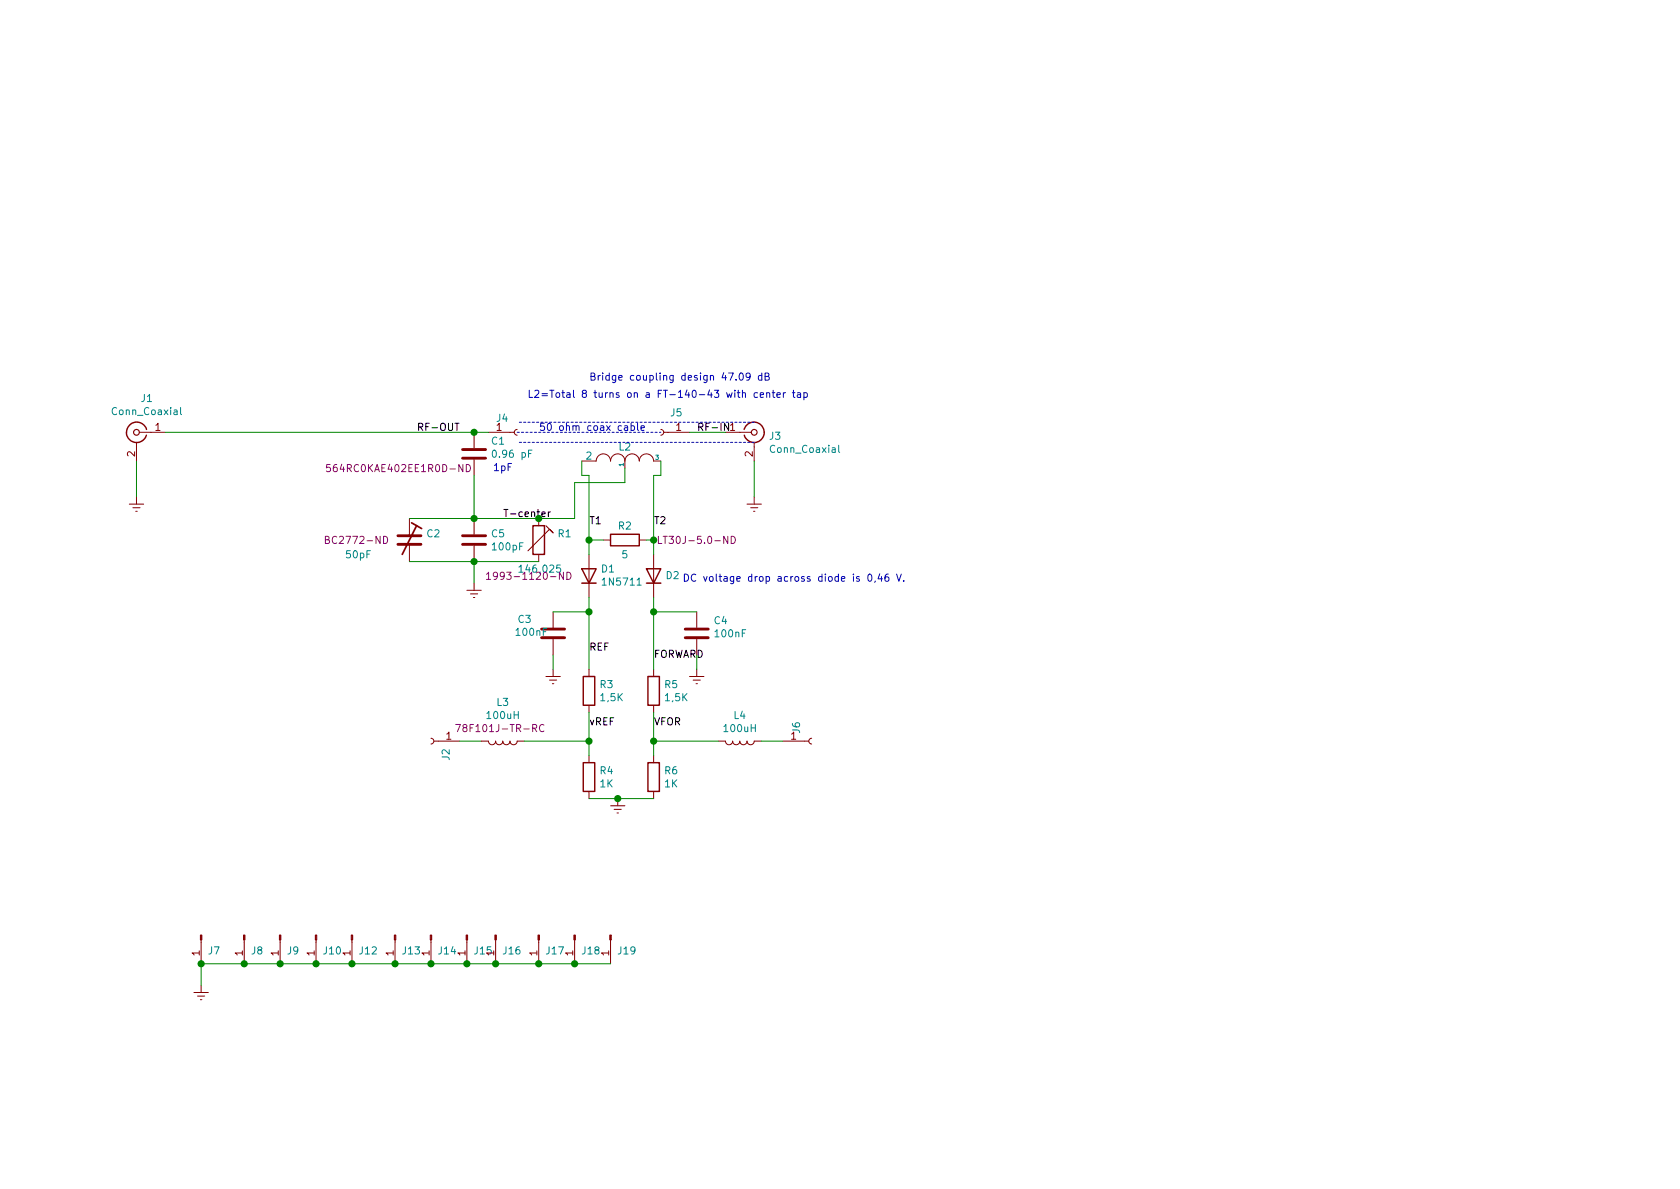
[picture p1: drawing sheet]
<svg xmlns="http://www.w3.org/2000/svg" width="297mm" height="210mm" viewBox="0 0 297 210" stroke-linecap="round" stroke-linejoin="round" font-family="sans-serif">
<g fill="none" stroke="#840000" stroke-width=".18">
<path d="M24.1 78.2v3.3M24.6 76.4h4.6M83.8 76.4v2.8M86.4 76.4h4.5M91.4 75.9l-.3 .1-.2 .4 .1 .4 .4 .2M116.8 75.9l.4 .2 .1 .2-.1 .5-.4 .2M117.3 76.4h4.6M128.3 76.4h4.5M133.3 78.2v3.3M22.9 89.1h2.5M23.5 89.8h1.3M24 90.4h.3"/>
<path d="M24.1 87.9v1.2M72.4 91.7v3M72.4 96.3v3M83.8 81.3v2.8M83.8 91.7v2.8M83.8 96.5v2.8M95.2 91.7v1.3M95.2 98v1.3M96.5 93l1.3 1.2-.6-.6-3.9 3.8M102.9 81.5h2.5a1.27 1.27 0 0 1 1.3-1.2 1.27 1.27 0 0 1 1.2 1.2 1.27 1.27 0 0 1 1.3-1.2 1.27 1.27 0 0 1 1.3 1.2M104.1 98v7.7M106.7 95.5h1.2"/>
<path d="M110.5 81.5a1.27 1.27 0 0 1 1.3-1.2 1.27 1.27 0 0 1 1.2 1.2 1.27 1.27 0 0 1 1.3-1.2 1.27 1.27 0 0 1 1.3 1.2h1.2M110.5 81.5v1.3M113 95.5h1.3M115.6 98v7.7M132.1 89.1h2.5M132.7 89.8h1.3M133.2 90.4h.3M133.3 87.9v1.2M82.5 104.4h2.6M83.2 105h1.3M83.7 105.7h.2M83.8 103.1v1.3"/>
<path d="M96.5 119.6h2.6M97.8 108.2v2.8M97.8 113v2.8M97.8 118.4v1.2M104.1 118.4v1.2M115.6 118.4v1.2M121.9 119.6h2.6M123.2 108.2v2.8M123.2 113v2.8M123.2 118.4v1.2M76.2 130.6l.3 .1 .2 .3-.1 .4-.4 .2M76.7 131.1h4.6"/>
<path d="M85.1 131.1h1.3a.63 .63 0 0 0 .6 .6 .63 .63 0 0 0 .6-.6 .63 .63 0 0 0 .7 .6 .63 .63 0 0 0 .6-.6 .63 .63 0 0 0 .6 .6 .63 .63 0 0 0 .7-.6 .63 .63 0 0 0 .6 .6 .63 .63 0 0 0 .6-.6h1.3M97.2 120.3h1.2M97.7 120.9h.2M104.1 124.7v1.3M104.1 133.6v1.3M104.1 139.9v1.3M115.6 124.7v1.3M115.6 133.6v1.3M115.6 139.9v1.3M122.6 120.3h1.2M123.1 120.9h.2M127 131.1h1.3a.63 .63 0 0 0 .6 .6 .63 .63 0 0 0 .6-.6 .63 .63 0 0 0 .7 .6 .63 .63 0 0 0 .6-.6 .63 .63 0 0 0 .6 .6 .63 .63 0 0 0 .7-.6 .63 .63 0 0 0 .6 .6 .63 .63 0 0 0 .6-.6h1.3"/>
<path d="M138.4 131.1h4.6M143.5 130.6l-.3 .1-.2 .3 .1 .4 .4 .2M107.9 142.5h2.6M108.6 143.1h1.3M109.1 143.8h.2M109.2 141.2v1.3M34.3 175.5h2.5M34.9 176.1h1.3M35.4 176.8h.3M35.6 166.2v4.2M35.6 174.2v1.3M43.2 166.2v4.2"/>
<path d="M49.5 166.2v4.2M55.9 166.2v4.2M62.2 166.2v4.2M69.8 166.2v4.2M76.2 166.2v4.2M82.5 166.2v4.2M87.6 166.2v4.2M95.2 166.2v4.2M101.6 166.2v4.2M107.9 166.2v4.2"/>
</g>
<g fill="none" stroke="#840000" stroke-width=".25">
<path d="M25.9 75.9a1.8 1.8 0 0 0-2.7-1 1.8 1.8 0 0 0-.1 2.9 1.8 1.8 0 0 0 2.8-.8M131.6 75.9a1.8 1.8 0 0 1 2-1.2 1.8 1.8 0 0 1 1.5 1.7M135.1 76.4a1.8 1.8 0 0 1-1.5 1.8 1.8 1.8 0 0 1-2-1.2M94.2 93h2.1v5h-2.1zM107.9 94.5h5.1v2h-5.1zM102.9 100.6h2.5l-1.3 2.5zM102.9 103.1h2.5M103.1 119.6h2.1v5.1h-2.1zM114.3 100.6h2.5l-1.2 2.5zM114.3 103.1h2.5M114.6 119.6h2v5.1h-2zM103.1 134.9h2.1v5h-2.1z"/>
<path d="M114.6 134.9h2v5h-2z"/>
</g>
<path d="M31.9 72.1v1l.2 .2M94.1 79.6h-.7v1.3M148.3 78.7v1.1l.2 .2M91.7 100.3l.4-.4v1.3M112.6 103.5h.8" fill="none" stroke="#008484" stroke-width=".18"/>
<path d="M57.5 95.4h.6l.1-.2-.1-.2-.6-.2v1.3h.5l.3-.2v-.2l-.3-.3M58.4 82.1h-.6l-.1 .6 .5-.1 .2 .3v.3l-.2 .2-.5-.1M67.8 94.8a.64 .64 0 0 1 .7 .7 .64 .64 0 0 1-.7 .6zM82.4 82.1a.64 .64 0 0 1 .8 .7 .64 .64 0 0 1-.8 .6zM116.4 94.8v1.3h.6M129.3 94.8a.64 .64 0 0 1 .7 .7 .64 .64 0 0 1-.7 .6zM86 101.5l.4-.3v1.3M86 102.5h.7M88 101.7l-.3 .3-.3-.1-.2-.2 .2-.4 .3-.1 .2 .1a.84 .84 0 0 1-.3 1.2h-.2M100.2 101.2a.64 .64 0 0 1 .8 .6 .64 .64 0 0 1-.8 .7zM80.6 128.1h.8l-.5 1.3M96.2 128.2a.6 .6 0 0 0-.9 .5 .6 .6 0 0 0 .6 .7l.3-.1" fill="none" stroke="#840084" stroke-width=".18"/>
<path d="M81.8 79.5h4.1M70.4 96.3h4M70.4 94.7h4M81.8 96.3h4.1M81.8 94.7h4.1M81.8 81h4.1M95.8 112.8h4M95.8 111.2h4M121.2 112.8h4M121.2 111.2h4" fill="none" stroke="#840000" stroke-width=".51"/>
<path d="M72.8 92.5l1.7 1M73.7 93l-2.6 5" fill="none" stroke="#840000" stroke-width=".3"/>
<g fill="none" stroke="#840000" stroke-width=".2">
<circle cx="24.1" cy="76.4" r=".51"/>
<circle cx="133.4" cy="76.4" r=".51"/>
</g>
<g fill="#840000" stroke="#840000" stroke-width=".18">
<path d="M95.1 165.3h.3v.9h-.3z"/>
<path d="M107.8 165.3h.3v.9h-.3z"/>
<path d="M101.5 165.3h.2v.9h-.2z"/>
<path d="M55.8 165.3h.2v.9h-.2z"/>
<path d="M49.4 165.3h.3v.9h-.3z"/>
<path d="M43.1 165.3h.2v.9h-.2z"/>
<path d="M35.4 165.3h.3v.9h-.3z"/>
<path d="M62.1 165.3h.3v.9h-.3z"/>
<path d="M69.7 165.3h.3v.9h-.3z"/>
<path d="M76.1 165.3h.2v.9h-.2z"/>
<path d="M82.4 165.3h.3v.9h-.3z"/>
<path d="M87.5 165.3h.3v.9h-.3z"/>
</g>
<path d="M91.4 76.4h25.4M133.3 74.7h-41.9M133.3 78.2h-41.9" fill="none" stroke="#0000c2" stroke-width=".18" stroke-dasharray=".4 .4"/>
<g fill="none" stroke="#008400" stroke-width=".18">
<path d="M29.2 76.4h57.2M121.9 76.4h6.4M24.1 81.5v6.4M72.4 99.3h22.8M83.8 84.1v7.6M83.8 99.3v3.8M102.9 81.5v2.6h1.2v13.9M104.1 95.5h2.6M110.5 82.8v2.5h-8.9v6.4h-29.2M114.3 95.5h1.3M116.8 81.5v2.6h-1.2v13.9M133.3 81.5v6.4"/>
<path d="M97.8 108.2h6.3M97.8 115.8v2.6M104.1 105.7v12.7M115.6 105.7v12.7M115.6 108.2h7.6M123.2 115.8v2.6M81.3 131.1h3.8M92.7 131.1h11.4M104.1 126v7.6M115.6 126v7.6M115.6 131.1h11.4M134.6 131.1h3.8"/>
<path d="M104.1 141.2h11.5M107.9 170.4h-72.3v3.8"/>
</g>
<path d="M80.4 74.8h.8M95.8 90.9l.6-.1-.1-.2-.3-.1-.2 .2 .1 .6h.4M97 90.5v.9M97.3 90.5l-.3 .2" fill="none" stroke="#000" stroke-width=".18"/>
<g fill="none" stroke="#0000c2" stroke-width=".18">
<path d="M110.4 75.3h.5l.1 .8M111 75.6h-.4l-.2 .2v.3h.6M111.6 75.3h.3l.3 .2-.1 .6h-.5M111.6 74.8v1.3M112.7 74.8v1.1l.2 .2M113.3 75.7l.6-.1v-.3h-.4l-.2 .2 .1 .6h.5M130.1 67.1v.1M130.8 66.1l.2-.1a.67 .67 0 0 1 .4 .6 .67 .67 0 0 1-.4 .6l-.3-.5zM131.3 69.6l.1-.2 .3 .1 .1 .8M132.6 66.5l-.2 .2h-.4l-.1-.2 .1-.5h.4l.2 .1a.84 .84 0 0 1-.3 1.1h-.3M133.9 69.5l-.3-.1-.3 .3 .1 .5h.5M134.4 69.8l.6-.1v-.2l-.4-.1-.2 .2 .1 .6h.5"/>
<path d="M134.7 66.4h-.4l-.2 .2 .1 .6h.5M134.7 66v1.2M135.3 66.6l.5-.1 .2-.2-.1-.2-.6-.1v1.2h.5l.2-.1v-.3l-.3-.2M135.6 69.6l.1-.2 .3 .1 .1 .8M135.6 69.4v.9M136.5 69.4h.5M136.7 69v1.1l.3 .2M137.4 69.8l.6-.1-.1-.2-.4-.1-.1 .2v.6h.5M138.5 69.4v.9M138.9 69.4l-.4 .3M140.1 69.4h.5M140.3 69v1.1l.3 .2"/>
<path d="M141 69.5h.5l.1 .8M141.6 69.7l-.5 .1-.2 .2 .1 .2h.6M142.1 69.5l.4-.1 .2 .3-.1 .5h-.5M142.1 69.4v1.3M153.5 101.6l.2-.1a.69 .69 0 0 1 .5 .7 .69 .69 0 0 1-.5 .6l-.2-.1-.1-.4zM154.8 102.7l-.2 .3M155.5 101.5l-.3 .9h.8M155.9 101.9v.9M157 101.5l-.3 .1a.87 .87 0 0 0 0 1.2l.4-.1v-.6l-.4-.1-.2 .3M158.5 101.5l.4 1.3 .5-1.3M159.8 102.7v.1"/>
</g>
<g fill="#008400" stroke="#008400" stroke-width=".25">
<circle cx="55.9" cy="170.4" r=".51"/>
<circle cx="83.8" cy="99.3" r=".51"/>
<circle cx="87.6" cy="170.4" r=".51"/>
<circle cx="95.3" cy="170.4" r=".51"/>
<circle cx="83.8" cy="91.7" r=".51"/>
<circle cx="101.6" cy="170.4" r=".51"/>
<circle cx="115.6" cy="95.5" r=".51"/>
<circle cx="35.6" cy="170.4" r=".51"/>
<circle cx="43.2" cy="170.4" r=".51"/>
<circle cx="49.5" cy="170.4" r=".51"/>
<circle cx="109.2" cy="141.2" r=".51"/>
<circle cx="104.1" cy="108.2" r=".51"/>
<circle cx="104.1" cy="95.5" r=".51"/>
<circle cx="62.2" cy="170.4" r=".51"/>
<circle cx="83.8" cy="76.4" r=".51"/>
<circle cx="69.9" cy="170.4" r=".51"/>
<circle cx="95.3" cy="91.7" r=".51"/>
<circle cx="76.2" cy="170.4" r=".51"/>
<circle cx="82.6" cy="170.4" r=".51"/>
<circle cx="115.6" cy="108.2" r=".51"/>
<circle cx="115.6" cy="131.1" r=".51"/>
<circle cx="104.1" cy="131.1" r=".51"/>
</g>
<g font-size="1.8" fill="#008484">
<text x="25" y="71.1">J1</text>
<text x="20.1" y="73.4">Conn_Coaxial</text>
<text x="87.8" y="74.6">J4</text>
<text x="118.6" y="73.6">J5</text>
<text x="136.1" y="77.8">J3</text>
<text x="86.9" y="78.6">C1</text>
<text x="87.5" y="80.9">0.96 pF</text>
<text x="103.7" y="81.3">2</text>
<text x="109.5" y="79.7">L2</text>
<text x="136.4" y="80.1">Conn_Coaxial</text>
<text x="75.5" y="95">C2</text>
<text x="86.9" y="95">C5</text>
<text x="98.7" y="95">R1</text>
<text x="109.4" y="93.6">R2</text>
<text x="61.3" y="98.7">50pF</text>
<text x="87.2" y="97.3">100pF</text>
<text x="106.4" y="101.2">D1</text>
<text x="110" y="98.7">5</text>
<text x="106.8" y="103.6">1N5711</text>
<text x="117.8" y="102.4">D2</text>
<text x="91.4" y="112.4">100nF</text>
<text x="91.6" y="110.2">C3</text>
<text x="126.3" y="110.4">C4</text>
<text x="126.6" y="112.7">100nF</text>
<text x="87.9" y="124.8">L3</text>
<text x="106.1" y="121.7">R3</text>
<text x="106.3" y="124">1,5K</text>
<text x="117.6" y="121.7">R5</text>
<text x="117.7" y="124">1,5K</text>
<text x="86.3" y="127.1">100uH</text>
<text x="128.2" y="129.5">100uH</text>
<text x="129.8" y="127.1">L4</text>
<text x="141.5" y="129.6" transform="rotate(-90 141.5 129.6)">J6</text>
<text x="79.5" y="134.4" transform="rotate(-90 79.5 134.4)">J2</text>
<text x="106.1" y="136.9">R4</text>
<text x="117.6" y="136.9">R6</text>
<text x="106.1" y="139.2">1K</text>
<text x="117.6" y="139.2">1K</text>
<text x="36.9" y="168.8">J7</text>
<text x="44.5" y="168.8">J8</text>
<text x="50.9" y="168.8">J9</text>
<text x="57.3" y="168.8">J10</text>
<text x="63.6" y="168.8">J12</text>
<text x="71.2" y="168.8">J13</text>
<text x="77.6" y="168.8">J14</text>
<text x="83.9" y="168.8">J15</text>
<text x="89" y="168.8">J16</text>
<text x="96.6" y="168.8">J17</text>
<text x="103" y="168.8">J18</text>
<text x="109.3" y="168.8">J19</text>
</g>
<g font-size="1.8" fill="#0000c2">
<text x="93.2" y="70.4">L2=Total 8 turns on a FT-140-43 with center tap</text>
<text x="104.1" y="67.3">Bridge coupling design 47.09 dB</text>
<text x="95.2" y="76.2">50 ohm coax cable</text>
<text x="87.1" y="83.3">1pF</text>
<text x="120.6" y="102.9">DC voltage drop across diode is 0,46 V.</text>
</g>
<g font-size="1.8" fill="#840000">
<text x="27.5" y="76.2">1</text>
<text x="87.8" y="76.2">1</text>
<text x="119.5" y="76.2">1</text>
<text x="23.9" y="80.7" transform="rotate(-90 23.9 80.7)">2</text>
<text x="133.1" y="80.7" transform="rotate(-90 133.1 80.7)">2</text>
<text x="78.9" y="130.8">1</text>
<text x="139.9" y="130.8">1</text>
<text x="35.3" y="169" transform="rotate(-90 35.3 169)">1</text>
<text x="42.9" y="169" transform="rotate(-90 42.9 169)">1</text>
<text x="49.3" y="169" transform="rotate(-90 49.3 169)">1</text>
<text x="55.6" y="169" transform="rotate(-90 55.6 169)">1</text>
<text x="62" y="169" transform="rotate(-90 62 169)">1</text>
<text x="69.6" y="169" transform="rotate(-90 69.6 169)">1</text>
<text x="75.9" y="169" transform="rotate(-90 75.9 169)">1</text>
<text x="82.3" y="169" transform="rotate(-90 82.3 169)">1</text>
<text x="87.4" y="169" transform="rotate(-90 87.4 169)">1</text>
<text x="95" y="169" transform="rotate(-90 95 169)">1</text>
<text x="101.3" y="169" transform="rotate(-90 101.3 169)">1</text>
<text x="107.7" y="169" transform="rotate(-90 107.7 169)">1</text>
</g>
<g font-size="1.8">
<text x="73.7" y="76.2">RF-OUT</text>
<text x="123.2" y="76.2">RF-IN 1</text>
<text x="88.9" y="91.4">T-center</text>
<text x="104.1" y="92.7">T1</text>
<text x="115.6" y="92.7">T2</text>
<text x="104.1" y="115.1">REF</text>
<text x="115.6" y="116.3">FORWARD</text>
<text x="104.1" y="128.3">vREF</text>
<text x="115.6" y="128.3">VFOR</text>
</g>
<g font-size="1.8" fill="#840084">
<text x="59.1" y="83.5">564RC0KAE402EE1R0D-ND</text>
<text x="58.4" y="96.2">BC2772-ND</text>
<text x="92.3" y="101.3">146,025</text>
<text x="117.6" y="96.2">LT30J-5.0-ND</text>
<text x="87.9" y="102.5">1993-1120-ND</text>
<text x="82.1" y="129.5">78F101J-TR-RC</text>
</g>
<g font-size="1.1" fill="#008484">
<text x="110.3" y="82.4" transform="rotate(-90 110.3 82.4)">1</text>
<text x="115.9" y="81.3">3</text>
</g>
</svg>
